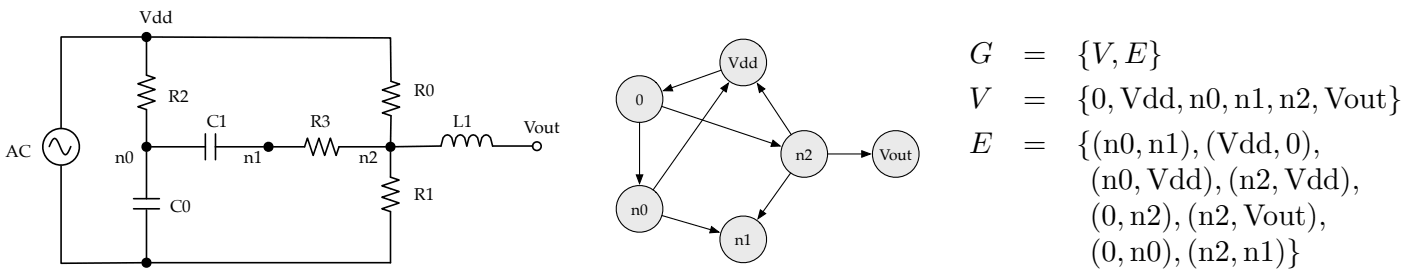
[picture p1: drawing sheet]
<svg xmlns="http://www.w3.org/2000/svg" width="459mm" height="88mm" viewBox="0 0 459 88" stroke-linecap="round" stroke-linejoin="round" font-family="sans-serif">
<g fill="none" stroke="#000" stroke-width=".53">
<path d="M46.3 12.1h-26.3v29.8M48 13.8v10.8l2.8 1-5.6 1.9 5.6 1.9-5.6 1.8 5.6 1.9-5.6 1.9 2.8 .9v10.6M49.7 12.1l78.3 .3 .2 14.3 2.8 .9-5.6 1.9 5.6 1.9-5.6 1.8 5.6 1.9-5.6 1.9 2.8 .9-.1 8.6M16.1 48.1l.4-.9a2.63 2.63 0 0 1 1.4-1.8 2.63 2.63 0 0 1 1.4 1.8l.7 1.7a2.63 2.63 0 0 0 1.4 1.8 3.4 3.4 0 0 0 1.8-2.6M20 54.4v31.9l26.3-.2M48 49.8v15.3M49.7 48.1h17.6M67.3 43.9v8.5M70.6 48.1h15.7M70.6 43.9v8.5M89.7 48.1h10.2l.9-2.8 1.9 5.7 1.9-5.7 1.8 5.7 1.9-5.7 1.9 5.7 .9-2.9h15.2M128 49.8v8.3l2.8 .9-5.6 1.9 5.6 1.9-5.6 1.9 5.6 1.9-5.6 1.8 2.8 1v16.7h-78.3"/>
<path d="M174.6 47.9h-13.1l-.7-2.8-.7-.7-.7-.2-.7 .2-.7 .7-.7 2.8-.7-2.8-.7-.7-.7-.2-.7 .2-.8 .7-.7 2.8-.7-2.8-.7-.7-.7-.2-.7 .2-.7 .7-.7 2.8-.7-2.8-.7-.7-.7-.2-.7 .2-.7 .7-.7 2.8-14.9 .2M43.8 65.1h8.5M43.8 68.5h8.5M48 68.8v15.7"/>
<circle cx="48" cy="12.1" r="1.41"/>
<circle cx="20" cy="48.1" r="6"/>
<circle cx="48" cy="48.1" r="1.41"/>
<circle cx="88" cy="48.1" r="1.41"/>
<circle cx="128" cy="48.1" r="1.41"/>
<circle cx="176" cy="47.9" r="1.41"/>
<circle cx="48" cy="86.1" r="1.41"/>
</g>
<g fill="#000">
<circle cx="48" cy="12.1" r="1.41"/>
<circle cx="48" cy="48.1" r="1.41"/>
<circle cx="88" cy="48.1" r="1.41"/>
<circle cx="128" cy="48.1" r="1.41"/>
<circle cx="48" cy="86.1" r="1.41"/>
</g>
<circle cx="209.7" cy="32.5" r="7.7" fill="#eaeaea"/>
<circle cx="209.7" cy="32.5" r="7.7" fill="none" stroke="#000" stroke-width=".35"/>
<circle cx="209.7" cy="68.5" r="7.7" fill="#eaeaea"/>
<g fill="none" stroke="#000" stroke-width=".35">
<path d="M208.6 57.3h2.1l-1 2.9zM209.7 40.1v17.2"/>
<circle cx="209.7" cy="68.5" r="7.7"/>
</g>
<path d="M208.6 57.3h2.1l-1 2.9z" fill="#000"/>
<circle cx="263.7" cy="50.5" r="7.7" fill="#eaeaea"/>
<g fill="none" stroke="#000" stroke-width=".35">
<path d="M216.9 34.9l36.2 12.1M253.4 46l2.4 1.9-3 .1z"/>
<circle cx="263.7" cy="50.5" r="7.7"/>
</g>
<path d="M253.4 46l2.4 1.9-3 .1z" fill="#000"/>
<circle cx="243.7" cy="20.5" r="7.7" fill="#eaeaea"/>
<g fill="none" stroke="#000" stroke-width=".35">
<path d="M236.3 28.9l2.5-1.6-.7 2.9zM237.2 29.6l-23.1 32.7"/>
<circle cx="243.7" cy="20.5" r="7.7"/>
</g>
<path d="M236.3 28.9l2.5-1.6-.7 2.9z" fill="#000"/>
<circle cx="243.7" cy="78.5" r="7.7" fill="#eaeaea"/>
<g fill="none" stroke="#000" stroke-width=".35">
<path d="M217.5 29.7l2.3-1.9 .7 2zM236.5 23l-16.3 5.8M248.3 27.4l2.5 1.8-1.8 1.1zM249.9 29.7l9.5 14.4M259.2 56.7l-9 12.7M217 70.7l16 4.6M233.3 74.3l2.4 1.8-3 .2zM249.3 68.8l1.7 1.2-2.5 1.7z"/>
<circle cx="243.7" cy="78.5" r="7.7"/>
</g>
<path d="M217.5 29.7l2.3-1.9 .7 2zM248.3 27.4l2.5 1.8-1.8 1.1zM233.3 74.3l2.4 1.8-3 .2zM249.3 68.8l1.7 1.2-2.5 1.7z" fill="#000"/>
<circle cx="293.7" cy="50.5" r="7.7" fill="#eaeaea"/>
<g fill="none" stroke="#000" stroke-width=".35">
<path d="M271.3 50.5h11.2M282.5 49.4l2.9 1.1-2.9 1z"/>
<circle cx="293.7" cy="50.5" r="7.7"/>
</g>
<path d="M282.5 49.4l2.9 1.1-2.9 1z" fill="#000"/>
<g font-size="9.8">
<text x="317.9" y="20.6">G</text>
<text x="335.5" y="20.6">=</text>
<text x="352.9" y="20.6">{V,E}</text>
<text x="317.7" y="35.4">V</text>
<text x="335.5" y="35.4">=</text>
<text x="352.9" y="35.4">{0,Vdd,n0,n1,n2,Vout}</text>
<text x="317.8" y="50.1">E</text>
<text x="335.5" y="50.1">=</text>
<text x="352.9" y="50.1">{(n0,n1),(Vdd,0),</text>
<text x="357.3" y="62">(n0,Vdd),(n2,Vdd),</text>
<text x="357.3" y="73.8">(0,n2),(n2,Vout),</text>
<text x="357.3" y="85.6">(0,n0),(n2,n1)}</text>
</g>
<g font-size="5.6">
<text x="45.8" y="7.5">Vdd</text>
<text x="55.3" y="33.5">R2</text>
<text x="135.8" y="31.5">R0</text>
<text x="67.8" y="41.5">C1</text>
<text x="101.8" y="41.5">R3</text>
<text x="148.6" y="41.5">L1</text>
<text x="171.8" y="43.5">Vout</text>
<text x="1.8" y="51.5">AC</text>
<text x="37.8" y="53.5">n0</text>
<text x="80" y="53.5">n1</text>
<text x="117.8" y="53.5">n2</text>
<text x="135.8" y="65.5">R1</text>
<text x="55.8" y="69.5">C0</text>
</g>
<g font-size="5.1">
<text x="238.7" y="22.4">Vdd</text>
<text x="208.4" y="34.4">0</text>
<text x="260.9" y="52.4">n2</text>
<text x="288.4" y="52.4">Vout</text>
<text x="206.9" y="70.4">n0</text>
<text x="240.9" y="80.4">n1</text>
</g>
</svg>
